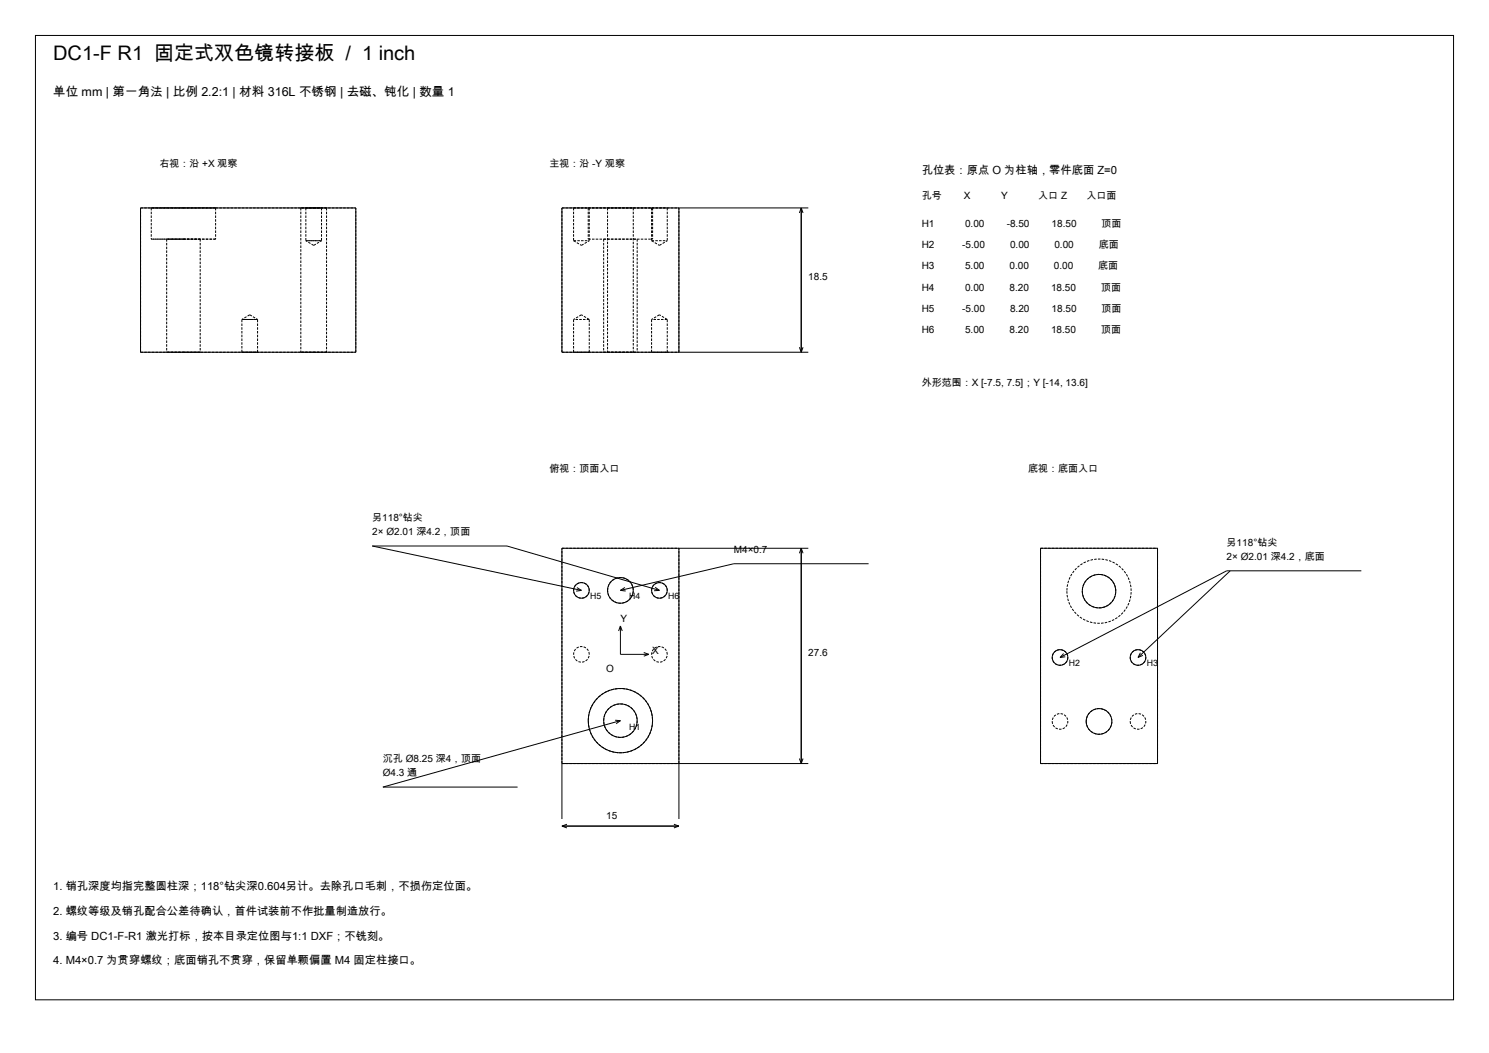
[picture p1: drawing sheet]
<svg xmlns="http://www.w3.org/2000/svg" width="420mm" height="297mm" viewBox="0 0 420 297" stroke-linecap="round" stroke-linejoin="round" font-family="sans-serif">
<g fill="none" stroke="#000" stroke-width=".28" stroke-dasharray=".7 .4" stroke-linecap="butt">
<path d="M39.6 58.6h60.8M42.7 58.6h9M42.7 58.6v8.9M51.7 58.6h9.1M60.8 58.6h-18.1M60.8 58.6v8.9M84.9 58.6h3.6M84.9 58.6v40.8M86.3 58.6h2.2M86.3 58.6v9.3M88.5 58.6h2.2M88.5 58.6h3.6"/>
<path d="M90.7 58.6h-4.4M90.7 58.6v9.3M92.1 58.6h-7.2M92.1 58.6v40.8M158.5 58.6h33M161.8 58.6h4.4M161.8 58.6v9.3M165.9 58.6h18.2M165.9 58.6v8.9M166.2 58.6v9.3M171.4 58.6h7.2M171.4 58.6v40.8"/>
<path d="M178.6 58.6v40.8M183.8 58.6h4.4M183.8 58.6v9.3M184.1 58.6v8.9M188.2 58.6v9.3M42.7 67.5h9M47 67.5h4.7M47 67.5v31.9M51.7 67.5h9.1M51.7 67.5h4.8M56.5 67.5h-9.5M56.5 67.5v31.9"/>
<path d="M60.8 67.5h-18.1M86.3 67.9h2.2M88.5 67.9h2.2M88.5 69.2l2.2-1.3M88.5 69.2l-2.2-1.3M90.7 67.9h-4.4M161.8 67.9h4.4M161.8 67.9l2.2 1.3M164 69.2l2.2-1.3M165.9 67.5h18.2M170.3 67.5v31.9M170.3 67.5h9.4"/>
<path d="M179.7 67.5v31.9M183.8 67.9h4.4M183.8 67.9l2.2 1.3M186 69.2l2.2-1.3M39.6 99.4v-40.8M39.6 99.4h60.8M47 99.4h4.7M51.7 99.4h4.8M56.5 99.4h-9.5M68.2 99.4h2.2M68.2 90.1h2.2M68.2 99.4v-9.3"/>
<path d="M70.4 99.4h2.3M70.4 90.1h2.3M70.4 88.8l-2.2 1.3M70.4 88.8l2.3 1.3M72.7 99.4h-4.5M72.7 90.1h-4.5M72.7 99.4v-9.3M84.9 99.4h3.6M88.5 99.4h3.6M92.1 99.4h-7.2M100.4 99.4v-40.8M158.5 99.4v-40.8"/>
<path d="M158.5 99.4h33M161.8 99.4v-9.3M164 88.8l-2.2 1.3M166.2 99.4h-4.4M166.2 99.4v-9.3M166.2 90.1h-4.4M166.2 90.1l-2.2-1.3M170.3 99.4h9.4M171.4 99.4h7.2M183.8 99.4v-9.3M186 88.8l-2.2 1.3M188.2 99.4h-4.4"/>
<path d="M188.2 99.4v-9.3M188.2 90.1h-4.4M188.2 90.1l-2.2-1.3M191.5 99.4v-40.8M158.5 154.6h33M293.5 154.6v60.8M293.5 154.6h33M326.5 154.6v60.8M161.8 166.5a2.21 2.21 0 0 1 3.1-2 2.21 2.21 0 0 1 .5 3.7 2.21 2.21 0 0 1-3.5-1.1l-.1-.6M171.4 166.5a3.6 3.6 0 0 1 5.2-3.2 3.6 3.6 0 0 1 .6 6.1 3.6 3.6 0 0 1-5.7-2.1l-.1-.8M183.8 166.5a2.21 2.21 0 0 1 3.1-2 2.21 2.21 0 0 1 .5 3.7 2.21 2.21 0 0 1-3.5-1.1l-.1-.6M300.9 166.7a9.1 9.1 0 0 0 13.3 8.1 9.1 9.1 0 0 0 1-15.5 9.1 9.1 0 0 0-14.2 6.2l-.1 1.2"/>
<path d="M305.3 166.7a4.7 4.7 0 0 0 6.8 4.3 4.7 4.7 0 0 0 .8-8 4.7 4.7 0 0 0-7.5 2.8l-.1 .9M166.2 184.6a2.21 2.21 0 0 0-3.1-2 2.21 2.21 0 0 0-.5 3.6 2.21 2.21 0 0 0 3.5-1l.1-.6M188.2 184.6a2.21 2.21 0 0 0-3.1-2 2.21 2.21 0 0 0-.5 3.6 2.21 2.21 0 0 0 3.5-1l.1-.6M301.2 185.4a2.21 2.21 0 0 1-3.1 2 2.21 2.21 0 0 1-.5-3.6 2.21 2.21 0 0 1 3.5 1l.1 .6M323.2 185.4a2.21 2.21 0 0 1-3.1 2 2.21 2.21 0 0 1-.5-3.6 2.21 2.21 0 0 1 3.5 1l.1 .6M158.5 215.4v-60.8M158.5 215.4h33M165.9 203.3a9.1 9.1 0 0 1 13.3-8.1 9.1 9.1 0 0 1 1 15.5 9.1 9.1 0 0 1-14.2-6.2l-.1-1.2M170.3 203.3a4.7 4.7 0 0 1 6.8-4.3 4.7 4.7 0 0 1 .8 8 4.7 4.7 0 0 1-7.5-2.8l-.1-.9M191.5 215.4v-60.8M293.5 215.4h33M296.8 203.5a2.21 2.21 0 0 0 3.1 2 2.21 2.21 0 0 0 .5-3.7 2.21 2.21 0 0 0-3.5 1.1l-.1 .6"/>
<path d="M306.4 203.5a3.6 3.6 0 0 0 5.2 3.2 3.6 3.6 0 0 0 .6-6.1 3.6 3.6 0 0 0-5.7 2.1l-.1 .8M318.8 203.5a2.21 2.21 0 0 0 3.1 2 2.21 2.21 0 0 0 .5-3.7 2.21 2.21 0 0 0-3.5 1.1l-.1 .6"/>
</g>
<g fill="none" stroke="#000" stroke-width=".28">
<path d="M10 10h400v272h-400zM39.6 58.6h60.8v40.8h-60.8zM191.5 58.6v40.8M226 58.6v40.8M226 58.6l-.5 1.5M226 58.6l.5 1.5M228 58.6h-69.5v40.8h69.5M225.5 97.9l.5 1.5M226.5 97.9l-.5 1.5M191.5 154.6v76.4M226 154.6v60.8M226 154.6l-.5 1.4"/>
<path d="M226 154.6l.5 1.4M228 154.6h-69.5v76.4M245 159h-38l-32 7.5M293.5 154.6h33v60.8h-33zM162.7 165.7l1.3 .8M164 166.5l-59-12.5h38l43 12.5M164 166.5l-1.5 .2M175 166.5l1.5 .2M175 176.6v8h8M175 176.6l-.5 1.4M175 176.6l.5 1.4M176.3 165.7l-1.3 .8"/>
<path d="M184.8 165.6l1.2 .9M186 166.5l-1.5 .1M347 161l-26 24.4M384 161h-38l-47 24.4M181.6 184l1.4 .6M183 184.6l-1.4 .5M300 184.3l-1 1.1M300.5 185.2l-1.5 .2M321.7 184.1l-.7 1.3M322.4 184.8l-1.4 .6M158.5 215.4h69.5M173.5 203.1l1.5 .2"/>
<path d="M175 203.3l-67 18.7h38M175 203.3l-1.2 .8M225.5 214l.5 1.4M226.5 214l-.5 1.4M158.5 233h33M158.5 233l1.4 .5M159.9 232.5l-1.4 .5M190.1 232.5l1.4 .5M191.5 233l-1.4 .5"/>
<circle cx="164" cy="166.5" r="2.21"/>
<circle cx="175" cy="166.5" r="3.6"/>
<circle cx="186" cy="166.5" r="2.21"/>
<circle cx="310" cy="166.7" r="4.7"/>
<circle cx="299" cy="185.4" r="2.21"/>
<circle cx="321" cy="185.4" r="2.21"/>
<circle cx="175" cy="203.3" r="4.7"/>
<circle cx="175" cy="203.3" r="9.1"/>
<circle cx="310" cy="203.5" r="3.6"/>
</g>
<text font-size="5.6" x="15" y="17">DC1-F R1 固定式双色镜转接板 / 1 inch</text>
<text font-size="3.5" x="15" y="27">单位 mm | 第一角法 | 比例 2.2:1 | 材料 316L 不锈钢 | 去磁、钝化 | 数量 1</text>
<g font-size="3.2">
<text x="260" y="49">孔位表：原点 O 为柱轴，零件底面 Z=0</text>
<text x="15" y="251">1. 销孔深度均指完整圆柱深；118°钻尖深0.604另计。去除孔口毛刺，不损伤定位面。</text>
<text x="15" y="258">2. 螺纹等级及销孔配合公差待确认，首件试装前不作批量制造放行。</text>
<text x="15" y="265">3. 编号 DC1-F-R1 激光打标，按本目录定位图与1:1 DXF；不铣刻。</text>
<text x="15" y="272">4. M4×0.7 为贯穿螺纹；底面销孔不贯穿，保留单颗偏置 M4 固定柱接口。</text>
</g>
<g font-size="2.8">
<text x="45" y="47">右视：沿 +X 观察</text>
<text x="155" y="47">主视：沿 -Y 观察</text>
<text x="260" y="56">孔号</text>
<text x="271.9" y="56">X</text>
<text x="282.4" y="56">Y</text>
<text x="292.9" y="56">入口 Z</text>
<text x="306.5" y="56">入口面</text>
<text x="260" y="64">H1</text>
<text x="272.2" y="64">0.00</text>
<text x="283.9" y="64">-8.50</text>
<text x="296.6" y="64">18.50</text>
<text x="310.7" y="64">顶面</text>
<text x="260" y="70">H2</text>
<text x="271.4" y="70">-5.00</text>
<text x="284.9" y="70">0.00</text>
<text x="297.4" y="70">0.00</text>
<text x="309.9" y="70">底面</text>
<text x="260" y="76">H3</text>
<text x="272.2" y="76">5.00</text>
<text x="284.7" y="76">0.00</text>
<text x="297.3" y="76">0.00</text>
<text x="309.8" y="76">底面</text>
<text x="228" y="79">18.5</text>
<text x="260" y="82">H4</text>
<text x="272.2" y="82">0.00</text>
<text x="284.7" y="82">8.20</text>
<text x="296.5" y="82">18.50</text>
<text x="310.6" y="82">顶面</text>
<text x="260" y="88">H5</text>
<text x="271.4" y="88">-5.00</text>
<text x="284.9" y="88">8.20</text>
<text x="296.6" y="88">18.50</text>
<text x="310.7" y="88">顶面</text>
<text x="260" y="94">H6</text>
<text x="272.2" y="94">5.00</text>
<text x="284.7" y="94">8.20</text>
<text x="296.5" y="94">18.50</text>
<text x="310.6" y="94">顶面</text>
<text x="260" y="109">外形范围：X [-7.5, 7.5]；Y [-14, 13.6]</text>
<text x="155" y="133">俯视：顶面入口</text>
<text x="290" y="133">底视：底面入口</text>
<text x="105" y="147">另118°钻尖</text>
<text x="105" y="151">2× Ø2.01 深4.2，顶面</text>
<text x="346" y="154">另118°钻尖</text>
<text x="207" y="156">M4×0.7</text>
<text x="346" y="158">2× Ø2.01 深4.2，底面</text>
<text x="175" y="175.6">Y</text>
<text x="184" y="184.6">X</text>
<text x="228" y="185">27.6</text>
<text x="171" y="189.6">O</text>
<text x="108" y="215">沉孔 Ø8.25 深4，顶面</text>
<text x="108" y="219">Ø4.3 通</text>
<text x="171" y="231">15</text>
</g>
<g font-size="2.5">
<text x="166.5" y="169">H5</text>
<text x="177.5" y="169">H4</text>
<text x="188.5" y="169">H6</text>
<text x="301.5" y="187.9">H2</text>
<text x="323.5" y="187.9">H3</text>
<text x="177.5" y="205.8">H1</text>
</g>
</svg>
